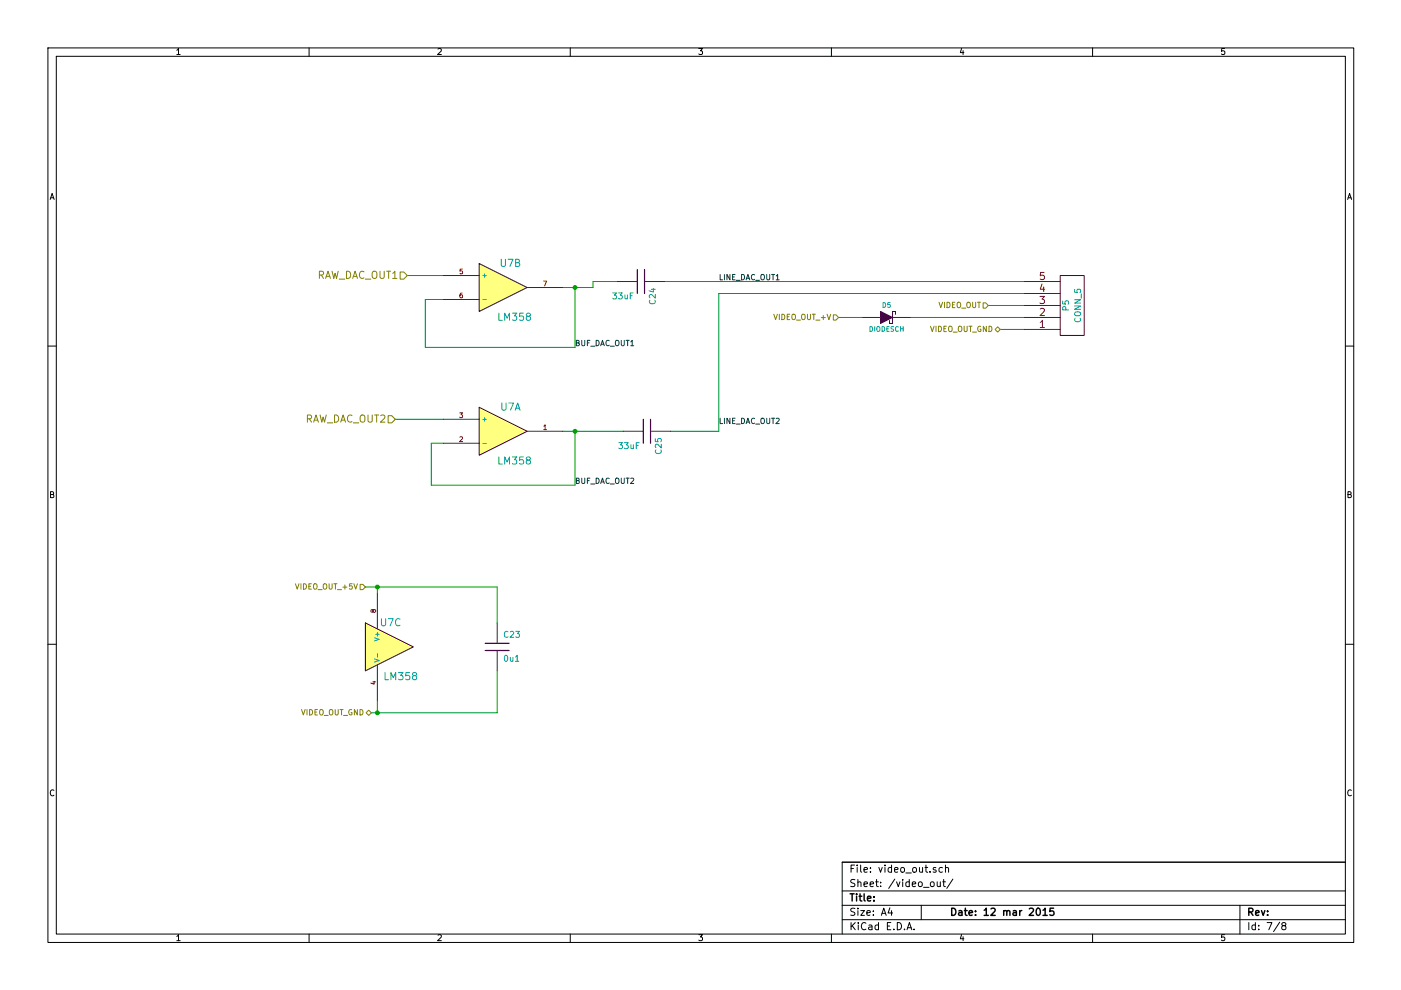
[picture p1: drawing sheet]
EESchema Schematic File Version 2  date Thu 12 Mar 2015 15:44:15 GMT
LIBS:lm358
LIBS:conn_6
LIBS:conn_5
LIBS:conn_3
LIBS:conn_2
LIBS:conn_20
LIBS:si501
LIBS:stm32f405rgt6
LIBS:power
LIBS:device
LIBS:transistors
LIBS:conn
LIBS:linear
LIBS:regul
LIBS:74xx
LIBS:cmos4000
LIBS:adc-dac
LIBS:memory
LIBS:xilinx
LIBS:special
LIBS:microcontrollers
LIBS:dsp
LIBS:microchip
LIBS:analog_switches
LIBS:motorola
LIBS:texas
LIBS:intel
LIBS:audio
LIBS:interface
LIBS:digital-audio
LIBS:philips
LIBS:display
LIBS:cypress
LIBS:siliconi
LIBS:opto
LIBS:atmel
LIBS:contrib
LIBS:valves
LIBS:adg704
LIBS:bd9g101g
LIBS:dac084s085
LIBS:fms6141
LIBS:ld39015mxxr
LIBS:mcp6562
LIBS:opa830
LIBS:si8642
LIBS:tlv3501
LIBS:74lvc1g86
LIBS:R0link
LIBS:osd-cache
EELAYER 25  0
EELAYER END
$Descr A4 11700 8267
encoding utf-8
Sheet 7 8
Title ""
Date "12 mar 2015"
Rev ""
Comp ""
Comment1 ""
Comment2 ""
Comment3 ""
Comment4 ""
$EndDescr
Text Label 6000 3550 0    45   ~ 0
LINE_DAC_OUT2
Text Label 6000 2350 0    45   ~ 0
LINE_DAC_OUT1
Text Label 4800 4050 0    45   ~ 0
BUF_DAC_OUT2
Text Label 4800 2900 0    45   ~ 0
BUF_DAC_OUT1
Wire Wire Line
	5150 2350 4950 2350
Connection ~ 3150 4900
Wire Wire Line
	4150 5200 4150 4900
Wire Wire Line
	4150 4900 3050 4900
Wire Wire Line
	3150 5850 3150 5950
Wire Wire Line
	8550 2650 7600 2650
Wire Wire Line
	7200 2650 7000 2650
Wire Wire Line
	4950 2350 4950 2400
Connection ~ 4800 3600
Wire Wire Line
	4800 3600 4800 4050
Wire Wire Line
	4800 4050 3600 4050
Wire Wire Line
	3600 4050 3600 3700
Wire Wire Line
	3600 3700 3700 3700
Connection ~ 4800 2400
Wire Wire Line
	4800 2400 4800 2900
Wire Wire Line
	4800 2900 3550 2900
Wire Wire Line
	3550 2900 3550 2500
Wire Wire Line
	3550 2500 3700 2500
Wire Wire Line
	3400 2300 3700 2300
Wire Wire Line
	4950 2400 4700 2400
Wire Wire Line
	3700 3500 3300 3500
Wire Wire Line
	4700 3600 5200 3600
Wire Wire Line
	5600 3600 6000 3600
Wire Wire Line
	6000 3600 6000 2450
Wire Wire Line
	6000 2450 8550 2450
Wire Wire Line
	8550 2550 8250 2550
Wire Wire Line
	8550 2750 8350 2750
Wire Wire Line
	3150 4900 3150 4950
Wire Wire Line
	3100 5950 4150 5950
Wire Wire Line
	4150 5950 4150 5600
Connection ~ 3150 5950
Wire Wire Line
	8550 2350 5550 2350
$Comp
L C C25
U 1 1
P 5400 3600
F 0 "C25" H 5450 3700 50  0000 L CNN
F 1 "33uF" V 5500 3450 50  0000 L CNN
	1    5400 3600
	0    1    1    0   
$EndComp
$Comp
L C C24
U 1 1
P 5350 2350
F 0 "C24" H 5400 2450 50  0000 L CNN
F 1 "33uF" V 5450 2200 50  0000 L CNN
	1    5350 2350
	0    1    1    0   
$EndComp
$Comp
L C C23
U 1 1
P 4150 5400
F 0 "C23" H 4200 5500 50  0000 L CNN
F 1 "0u1" H 4200 5300 50  0000 L CNN
	1    4150 5400
	1    0    0    -1  
$EndComp
Text HLabel 3100 5950 0    45   BiDi ~ 0
VIDEO_OUT_GND
Text HLabel 3050 4900 0    45   Input ~ 0
VIDEO_OUT_+5V
$Comp
L LM358 U7
U 3 1
P 3250 5400
F 0 "U7" H 3200 5600 60  0000 L CNN
F 1 "LM358" H 3200 5150 60  0000 L CNN
	3    3250 5400
	1    0    0    -1  
$EndComp
$Comp
L DIODESCH D5
U 1 1
P 7400 2650
F 0 "D5" H 7400 2750 40  0000 C CNN
F 1 "DIODESCH" H 7400 2550 40  0000 C CNN
	1    7400 2650
	1    0    0    -1  
$EndComp
Text HLabel 3400 2300 0    60   Input ~ 0
RAW_DAC_OUT1
Text HLabel 7000 2650 0    45   Input ~ 0
VIDEO_OUT_+V
Text HLabel 8350 2750 0    45   BiDi ~ 0
VIDEO_OUT_GND
$Comp
L CONN_5 P5
U 1 1
P 8950 2550
F 0 "P5" V 8900 2550 50  0000 C CNN
F 1 "CONN_5" V 9000 2550 50  0000 C CNN
	1    8950 2550
	1    0    0    1   
$EndComp
Text HLabel 8250 2550 0    45   Input ~ 0
VIDEO_OUT
$Comp
L LM358 U?
U 1 1
P 4200 3600
AR Path="/54675A51/54675AC5" Ref="U?"  Part="1" 
AR Path="/54675A51/54675F35" Ref="U7"  Part="1" 
F 0 "U7" H 4200 3800 60  0000 L CNN
F 1 "LM358" H 4150 3350 60  0000 L CNN
	1    4200 3600
	1    0    0    -1  
$EndComp
Text HLabel 3300 3500 0    60   Input ~ 0
RAW_DAC_OUT2
$Comp
L LM358 U7
U 2 1
P 4200 2400
F 0 "U7" H 4200 2600 60  0000 L CNN
F 1 "LM358" H 4150 2150 60  0000 L CNN
	2    4200 2400
	1    0    0    -1  
$EndComp
$EndSCHEMATC
